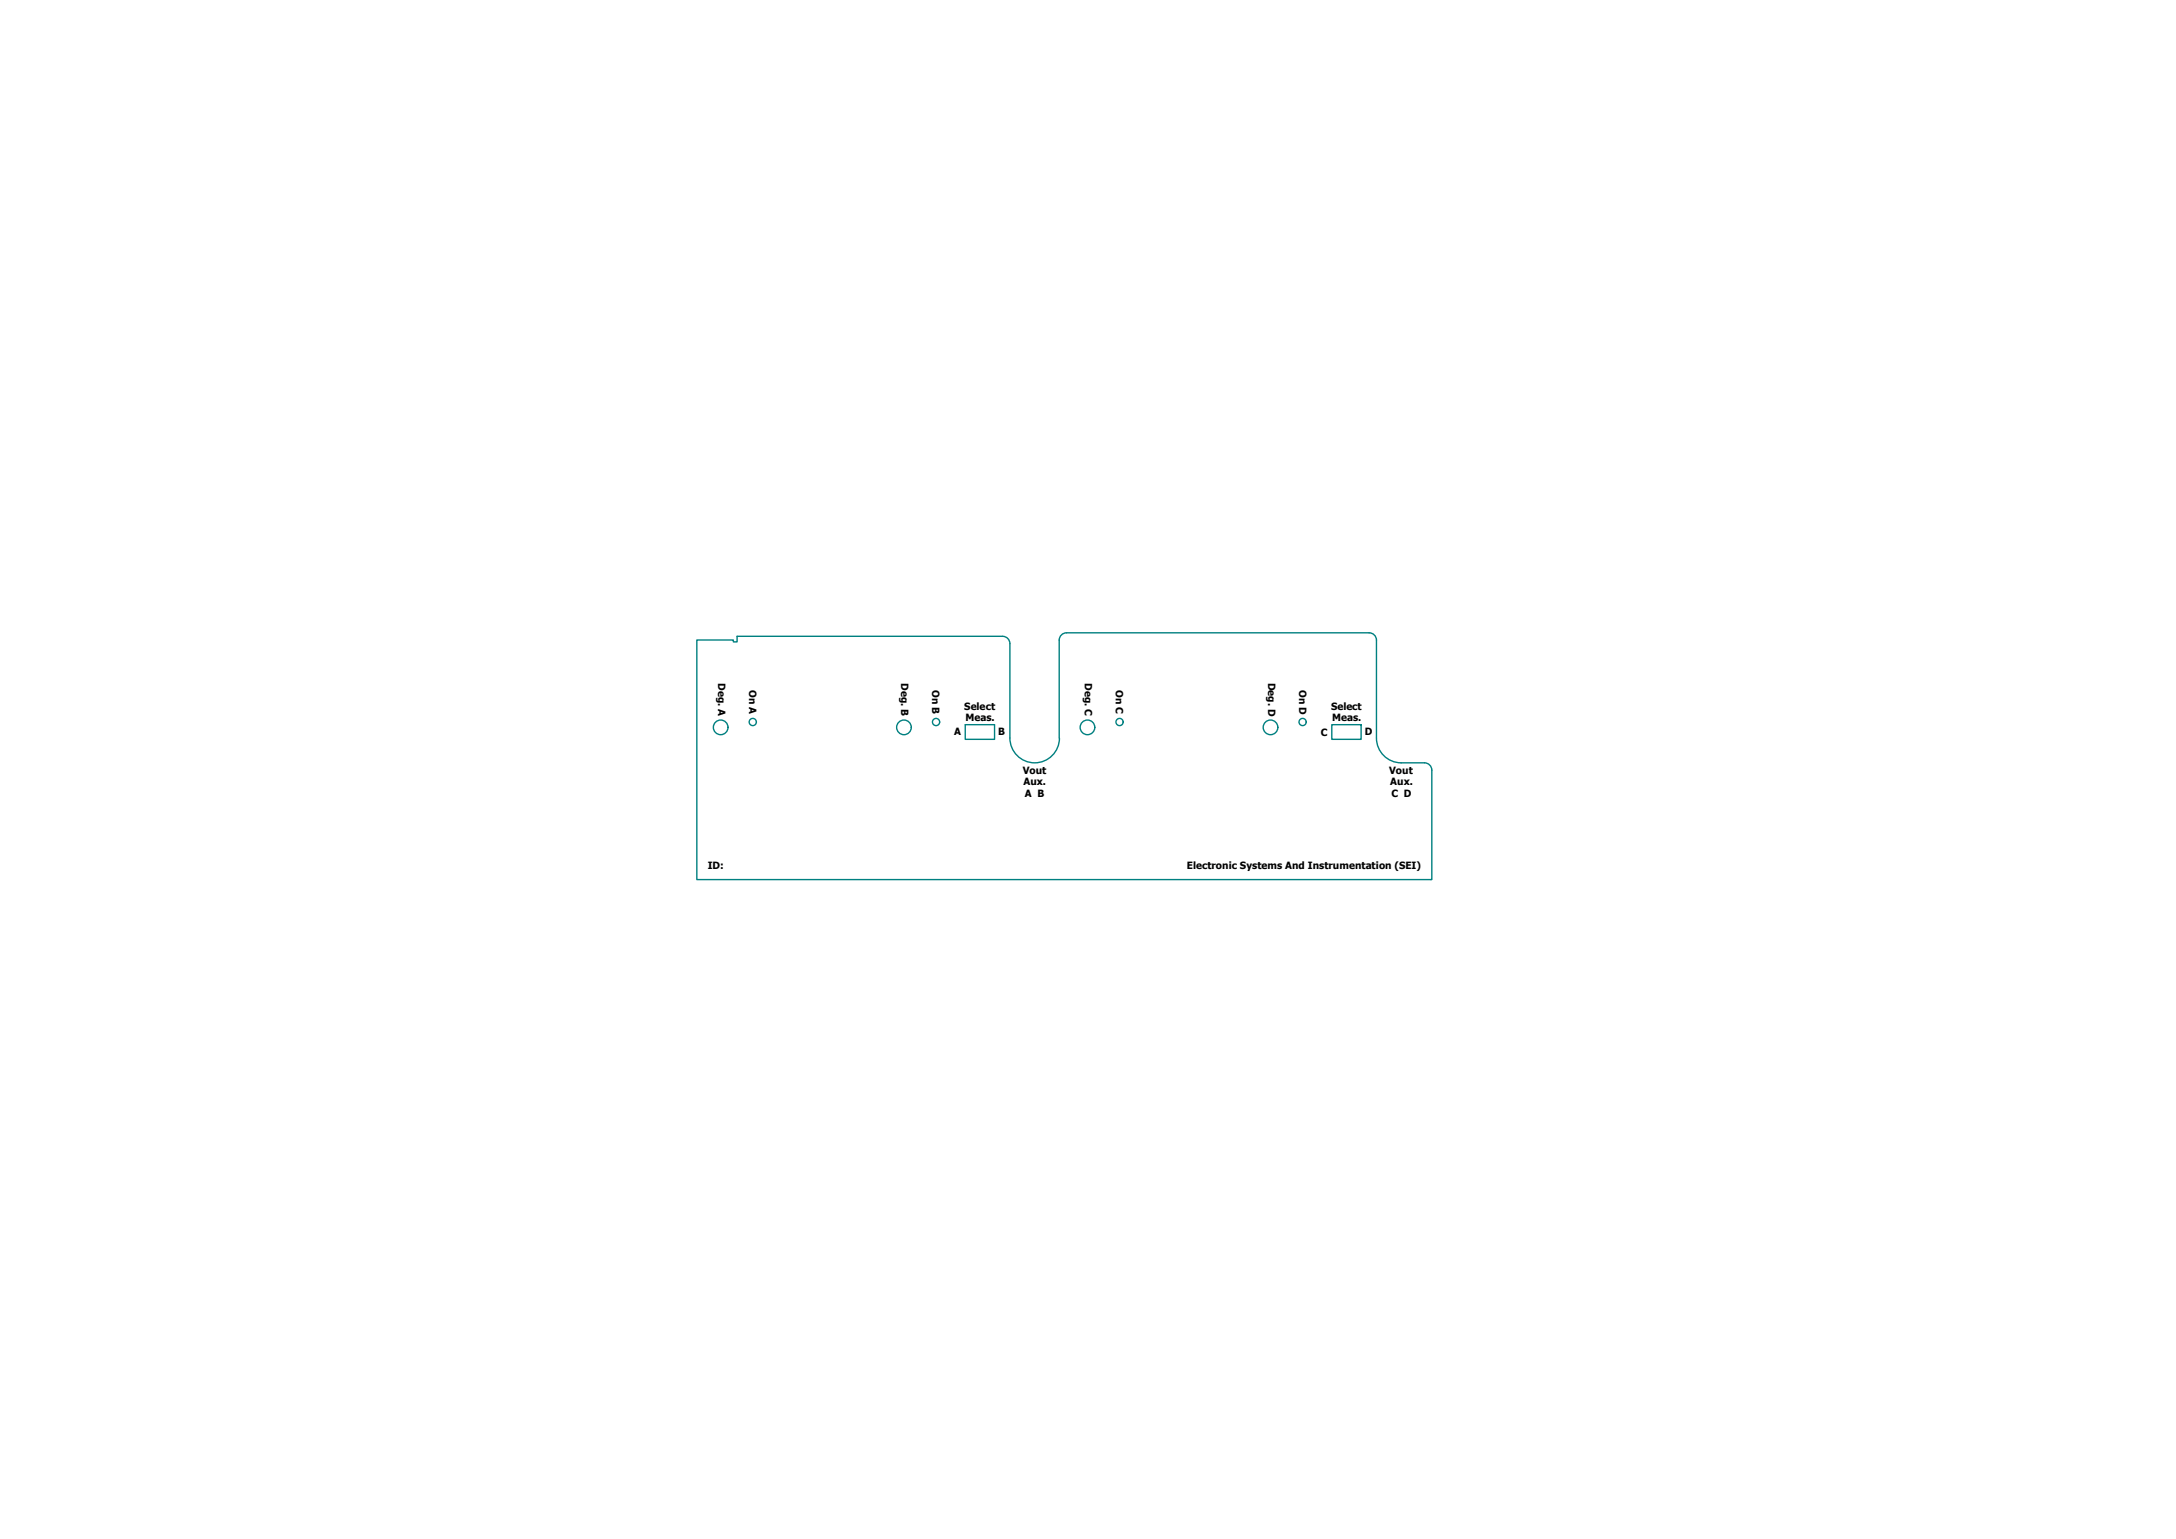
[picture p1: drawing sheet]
<svg xmlns="http://www.w3.org/2000/svg" width="594mm" height="420mm" viewBox="0 0 594 420" stroke-linecap="round" stroke-linejoin="round" font-family="sans-serif">
<!-- layer: Geometria de Sketch -->
<g fill="none" stroke="#008080" stroke-width=".38">
<path d="M275.7 175.7a2 2 0 0 0-2-2h-72.5v1.5h-1v-.5h-10v65.4h200.7v-29.9M275.7 175.7v25.8a6.8 6.8 0 0 0 6.8 6.8 6.8 6.8 0 0 0 6.7-6.8M291.2 172.8a2 2 0 0 0-2 2v26.7M291.2 172.8h82.6a2 2 0 0 1 2 1.9v26.8a6.8 6.8 0 0 0 6.8 6.8M263.5 197.8h8v4h-8zM363.6 197.8h8v4h-8zM382.5 208.3h6.4a2 2 0 0 1 2 2"/>
<circle cx="196.8" cy="198.6" r="2"/>
<circle cx="205.5" cy="197.1" r=".98"/>
<circle cx="246.8" cy="198.6" r="2"/>
<circle cx="255.6" cy="197.1" r=".98"/>
<circle cx="296.9" cy="198.6" r="2"/>
<circle cx="305.7" cy="197.1" r=".98"/>
<circle cx="346.9" cy="198.6" r="2"/>
<circle cx="355.6" cy="197.1" r=".98"/>
</g>
<g font-size="2.7">
<text x="196.1" y="186.5" transform="rotate(90 196.1 186.5)">Deg. A</text>
<text x="204.5" y="188.4" transform="rotate(90 204.5 188.4)">On A</text>
<text x="246.1" y="186.5" transform="rotate(90 246.1 186.5)">Deg. B</text>
<text x="254.5" y="188.4" transform="rotate(90 254.5 188.4)">On B</text>
<text x="296.2" y="186.5" transform="rotate(90 296.2 186.5)">Deg. C</text>
<text x="304.6" y="188.4" transform="rotate(90 304.6 188.4)">On C</text>
<text x="346.2" y="186.4" transform="rotate(90 346.2 186.4)">Deg. D</text>
<text x="354.6" y="188.4" transform="rotate(90 354.6 188.4)">On D</text>
<text x="263.3" y="193.7">Select</text>
<text x="263.6" y="196.8">Meas.</text>
<text x="363.4" y="193.7">Select</text>
<text x="363.7" y="196.8">Meas.</text>
<text x="260.5" y="200.8">A</text>
<text x="272.5" y="200.8">B</text>
<text x="360.6" y="200.8">C</text>
<text x="372.6" y="200.8">D</text>
<text x="279.2" y="211.2">Vout</text>
<text x="279.5" y="214.4">Aux.</text>
<text x="379.3" y="211.2">Vout</text>
<text x="379.5" y="214.4">Aux.</text>
<text x="279.8" y="217.5">A B</text>
<text x="379.9" y="217.5">C D</text>
<text x="193.2" y="237.2">ID:</text>
<text x="324" y="237.2">Electronic Systems And Instrumentation (SEI)</text>
</g>
</svg>
